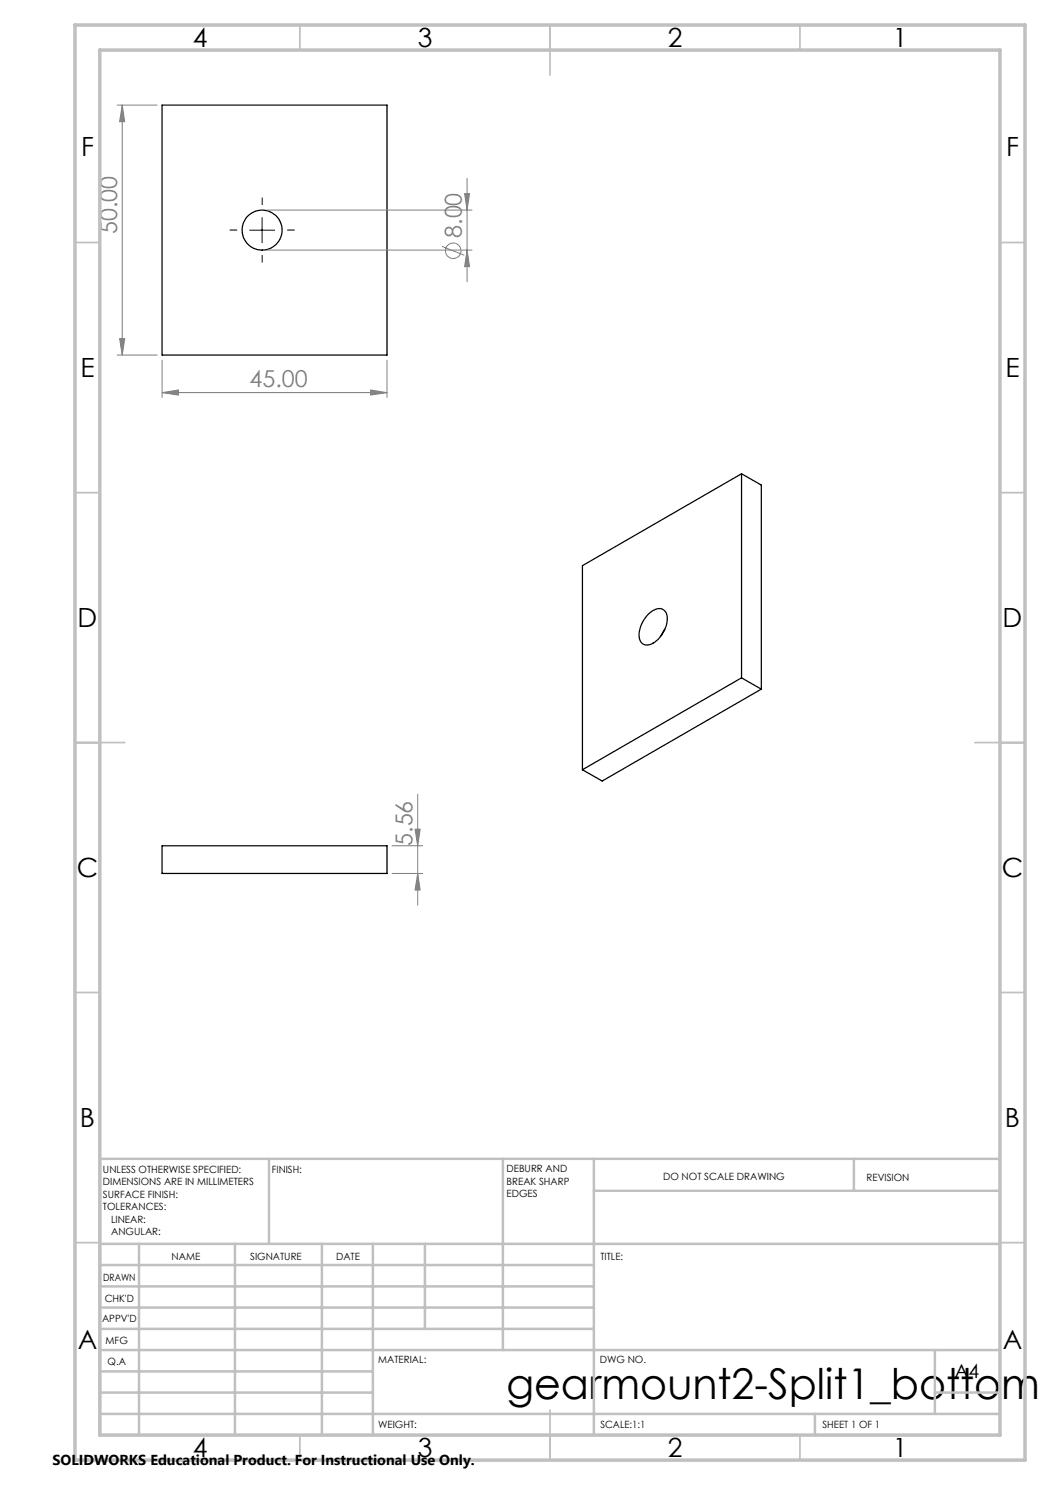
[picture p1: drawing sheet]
<svg xmlns="http://www.w3.org/2000/svg" width="210mm" height="297mm" viewBox="0 0 210 297" stroke-linecap="round" stroke-linejoin="round" font-family="sans-serif">
<g fill="none" stroke="#000" stroke-width=".25">
<path d="M32.4 21h45v50h-45zM148.3 94.8l-31.8 18.3v40.8M148.3 94.8v40.8M148.3 94.8l4 2.2v40.8M129.4 123.1a2.99 2.99 0 0 1 3.2-1.2 2.83 2.83 0 0 1 .5 3.5 4.8 4.8 0 0 1-3.9 3.6 2.12 2.12 0 0 1-1.3-2.9 6.7 6.7 0 0 1 1.5-3zM133 125.9l-.8 1.2M148.3 135.6l-31.8 18.3M148.3 135.6l4 2.2M152.3 137.8l-31.9 18.4-3.9-2.3M32.4 169.2h45v5.5h-45z"/>
<circle cx="52.4" cy="46" r="4"/>
</g>
<g fill="none" stroke="#808080" stroke-width=".2">
<path d="M23.4 21h8M24.4 21l.5 3.3h-1zM24.4 21v50M92.9 38.7h1l-.5 3.3zM93.4 35.7v20.7M53.4 42h41M53.4 50h41M88.4 49.3l4.5 1.7M93.4 50l.5 3.3h-1zM23.4 71h8M23.9 67.7h1l-.5 3.3zM32.4 78.5l3.3-.5v1z"/>
<path d="M32.4 72v7.5M32.4 78.5h45M74.1 78l3.3 .5-3.3 .5zM77.4 72v7.5M83.5 158.9v22.1M78.4 169.2h6.1M78.4 174.7h6.1M83 165.8h1l-.5 3.4zM83.5 174.7l.5 3.3h-1z"/>
<circle cx="90.6" cy="50.2" r="1.56"/>
</g>
<path d="M47.4 46h-1.5M52.4 41v-1.5M52.4 51v1.5M57.4 46h1.5" fill="none" stroke="#000" stroke-width=".2" stroke-dasharray="15.2 1.3 1.3 1.3" stroke-linecap="butt"/>
<path d="M49.9 46h5M52.4 43.5v5" fill="none" stroke="#000" stroke-width=".2"/>
<g fill="none" stroke="#c0c0c0" stroke-width=".35">
<path d="M60 5v5M110 5v10M160 5v5M15 48.5h5M200 48.5h5M15 98.5h5M200 98.5h5M15 148.5h10M195 148.5h10M15 198.5h5M200 198.5h5M15 248.5h5"/>
<path d="M200 248.5h5M60 287v5M110 282v10M160 287v5"/>
</g>
<g fill="none" stroke="#c0c0c0" stroke-width=".5">
<path d="M53.8 231.8v17M100.6 231.8v38.2M118.8 231.8v55.2M118.8 238.2h81.2M170.8 231.8v6.4M200 231.8h-180v55.2M20 248.8h180M20 257.3h98.8M20 253h98.8M27.8 248.8v38.2M47 248.8v38.2M64.4 248.8v38.2"/>
<path d="M74.6 248.8v38.2M85 248.8v17M20 265.8h98.8M20 261.5h98.8M20 278.5h54.6M20 274.3h54.6M20 270h180M187 278.5h13M187 270v12.8M20 282.8h180M163 282.8v4.2"/>
</g>
<path d="M15 5h190v287h-190zM20 10h180v277h-180z" fill="none" stroke="#c0c0c0" stroke-width=".7"/>
<g fill="#808080">
<path d="M32.4 78.5l3.3-.5v1zM74.1 78l3.3 .5-3.3 .5z"/>
<path d="M23.9 67.7h1l-.5 3.3zM24.4 21l.5 3.3h-1z"/>
<path d="M92.9 38.7h1l-.5 3.3zM93.4 50l.5 3.3h-1zM83 165.8h1l-.5 3.4zM83.5 174.7l.5 3.3h-1z"/>
</g>
<text font-size="8.5" x="101.3" y="279.7">gearmount2-Split1_bottom</text>
<g font-size="5.3">
<text x="38.5" y="9.5">4</text>
<text x="83.5" y="9.5">3</text>
<text x="133.5" y="9.5">2</text>
<text x="178.5" y="9.5">1</text>
<text x="16.2" y="31.2">F</text>
<text x="201.2" y="31.2">F</text>
<text x="16.1" y="75.5">E</text>
<text x="201.1" y="75.5">E</text>
<text x="15.5" y="125.5">D</text>
<text x="200.5" y="125.5">D</text>
<text x="15.4" y="175.5">C</text>
<text x="200.4" y="175.5">C</text>
<text x="16" y="225.5">B</text>
<text x="201" y="225.5">B</text>
<text x="15.5" y="269.7">A</text>
<text x="200.5" y="269.7">A</text>
<text x="38.5" y="291.5">4</text>
<text x="83.5" y="291.5">3</text>
<text x="133.5" y="291.5">2</text>
<text x="178.5" y="291.5">1</text>
</g>
<g font-size="4.7" fill="#808080">
<text x="23.4" y="46.8" transform="rotate(-90 23.4 46.8)">50.00</text>
<text x="92.4" y="47.6" transform="rotate(-90 92.4 47.6)">8.00</text>
<text x="49.9" y="77.5">45.00</text>
<text x="82.5" y="169.2" transform="rotate(-90 82.5 169.2)">5.56</text>
</g>
<text font-size="3.9" x="190.9" y="275.5">A4</text>
<text font-size="2.9" x="10.5" y="292.9">SOLIDWORKS Educational Product. For Instructional Use Only.</text>
<g font-size="2">
<text x="20.6" y="234.6">UNLESS OTHERWISE SPECIFIED:</text>
<text x="20.6" y="237.1">DIMENSIONS ARE IN MILLIMETERS</text>
<text x="20.6" y="239.6">SURFACE FINISH:</text>
<text x="54.4" y="234.6">FINISH:</text>
<text x="101.3" y="234.5">DEBURR AND</text>
<text x="101.3" y="237">BREAK SHARP</text>
<text x="101.3" y="239.5">EDGES</text>
<text x="132.6" y="236">DO NOT SCALE DRAWING</text>
<text x="173.3" y="236.2">REVISION</text>
<text x="20.6" y="242.1">TOLERANCES:</text>
<text x="22.2" y="244.6">LINEAR:</text>
<text x="22.2" y="247.1">ANGULAR:</text>
<text x="34.3" y="252">NAME</text>
<text x="50" y="251.9">SIGNATURE</text>
<text x="67.2" y="251.9">DATE</text>
<text x="120.1" y="251.9">TITLE:</text>
<text x="20.6" y="256.1">DRAWN</text>
<text x="20.9" y="260.3">CHK'D</text>
<text x="20.4" y="264.4">APPV'D</text>
<text x="21.1" y="268.8">MFG</text>
<text x="21.5" y="273">Q.A</text>
<text x="75.6" y="272.5">MATERIAL:</text>
<text x="120" y="272.5">DWG NO.</text>
<text x="75.6" y="285.5">WEIGHT:</text>
<text x="120.1" y="285.6">SCALE:1:1</text>
<text x="164.5" y="285.6">SHEET 1 OF 1</text>
</g>
</svg>
